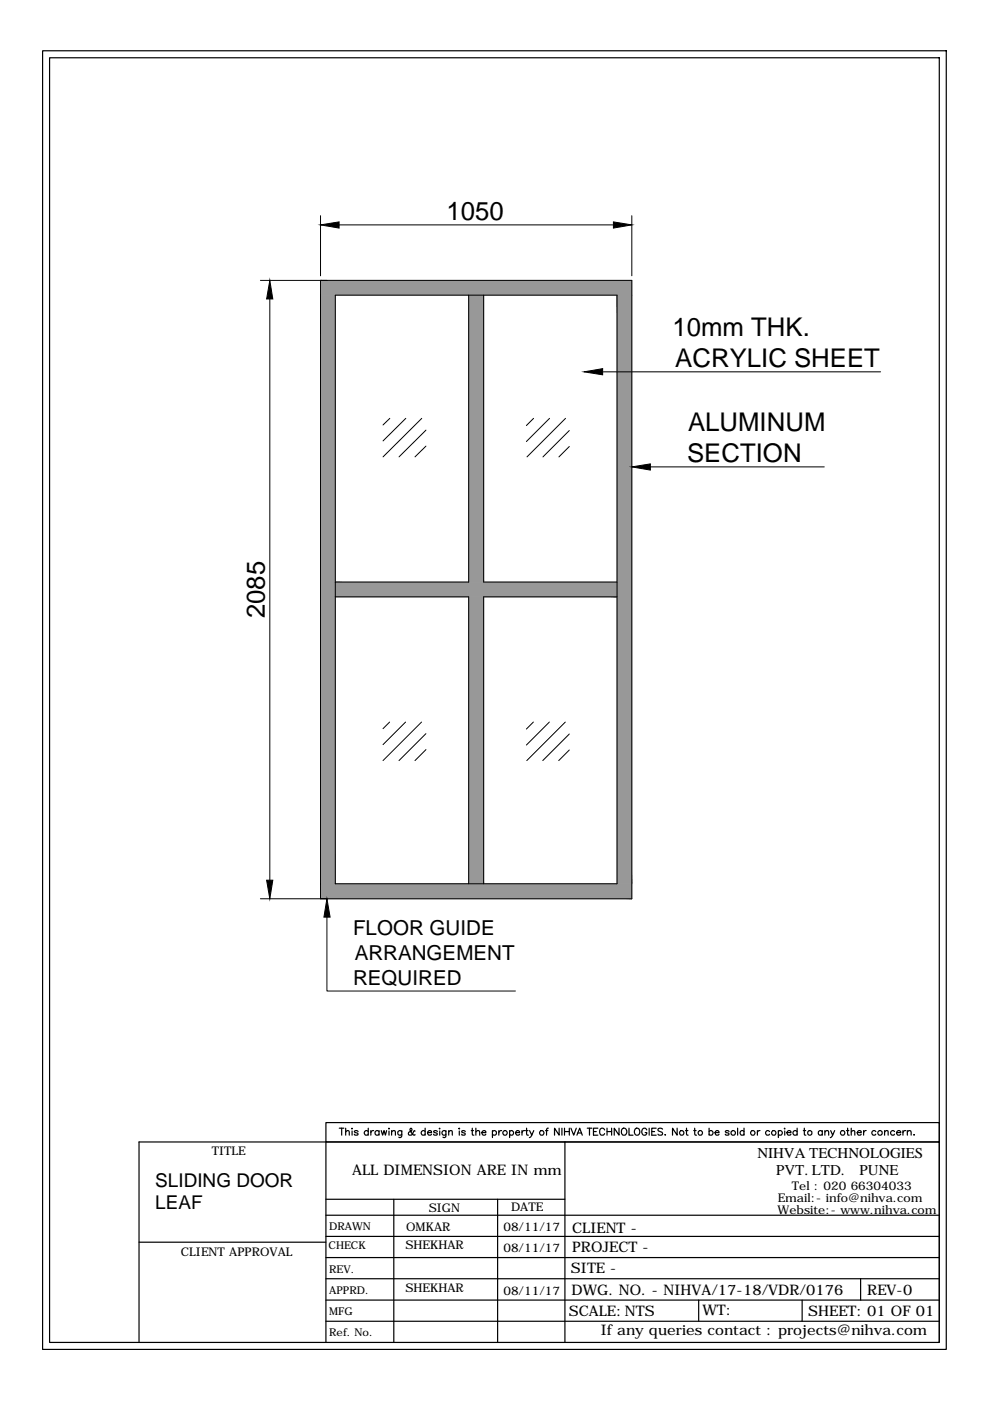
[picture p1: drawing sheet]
<svg xmlns="http://www.w3.org/2000/svg" width="210mm" height="297mm" viewBox="0 0 210 297" stroke-linecap="round" stroke-linejoin="round" font-family="sans-serif">
<!-- layer: 0 -->
<g fill="#989898" stroke="#989898" stroke-width=".21">
<path d="M68 59.5v3.1h66zM68 59.5h66v3.1z"/>
<path d="M130.8 62.6v124.8h3.2zM130.8 62.6h3.2v124.8z"/>
<path d="M68 62.6v124.8h3.1zM68 62.6h3.1v124.8z"/>
<path d="M68 187.4v3.2h66zM68 187.4h66v3.2z"/>
<path d="M99.4 62.6v60.8h3.1zM99.4 62.6h3.1v60.8z"/>
<path d="M71.1 123.4v3.1h59.7zM71.1 123.4h59.7v3.1z"/>
<path d="M99.4 126.5v60.9h3.1zM99.4 126.5h3.1v60.9z"/>
</g>
<g fill="none" stroke="#000" stroke-width=".21">
<path d="M55.2 59.5h78.8v131.1h-78.8M68 45.7v12.8M68 59.5v131.1M71.9 47.7h58.2M134 45.7v12.8M57.2 63.4v123.2M71.1 62.6h59.7v124.8h-59.7zM99.4 62.6v60.8h-28.3M102.5 62.6v60.8h28.3M127.8 78.8h58.9M82.6 88.7l-1.4 1.4M86 88.7l-4.8 4.8"/>
<path d="M89.4 88.7l-8.2 8.2M90.3 91.2l-5.7 5.7M90.3 94.6l-2.3 2.3M113.1 88.7l-1.5 1.5M116.5 88.7l-4.9 4.9M119.9 88.7l-8.2 8.2M120.7 91.3l-5.6 5.6M120.7 94.7l-2.2 2.2M137.9 99h36.9M71.1 126.5h28.3v60.9M130.8 126.5h-28.3v60.9M82.6 153.1l-1.4 1.4"/>
<path d="M86 153.1l-4.8 4.8M89.4 153.1l-8.2 8.2M90.3 155.5l-5.7 5.8M90.3 158.9l-2.3 2.4M113.1 153.1l-1.5 1.5M116.5 153.1l-4.9 4.9M119.9 153.1l-8.2 8.2M120.7 155.6l-5.6 5.7M120.7 159l-2.2 2.3M69.3 194.5v15.6h40"/>
</g>
<path d="M68 47.7l3.9-.7v1.4zM130.1 47l3.9 .7-3.9 .7zM57.2 59.5l.6 3.9h-1.3zM123.8 78.8l4-.6v1.3zM134 99l3.9-.6v1.3zM56.5 186.6h1.3l-.6 4zM69.3 190.6l.7 3.9h-1.3z" fill="#000" stroke="#000" stroke-width=".21"/>
<g fill="none" stroke="#000" stroke-width=".25">
<path d="M9 10.8h191.6v275.3h-191.6zM10.5 12.2h188.7v272.4h-188.7zM71.9 239.2h1M72.4 239.2v1.5M73.3 239.2v1.5M74.6 239.2v.2zM74.6 239.8v.9M75.9 239.9l-.3-.2-.5 .2 .7 .4v.3h-.6l-.1-.1M78.1 239.9a.47 .47 0 0 0-.7-.1 .47 .47 0 0 0 0 .7 .47 .47 0 0 0 .7 0M78.1 239.2v1.5M78.6 239.7v1M79.2 239.7l-.4 .1-.2 .3"/>
<path d="M80.4 239.9a.47 .47 0 0 0-.7-.1 .47 .47 0 0 0 0 .7 .47 .47 0 0 0 .7 0M80.4 239.7v1M80.8 239.7l.3 1 .3-1 .3 1 .3-1M82.5 239.2v.2zM82.5 239.8v.9M83 239.7v1M85.2 239.7l-.1 1.4-.2 .1-.3-.1M85.2 239.9a.47 .47 0 0 0-.7-.1 .47 .47 0 0 0 0 .7 .47 .47 0 0 0 .7 0M88 239.8l-.1-.1-.1 .1-.2 .5a.53 .53 0 0 1-.5 .4 .53 .53 0 0 1-.5-.3v-.3l.7-.5-.2-.4-.2 .2 .2 .6 .5 .6h.4M90.1 239.9a.47 .47 0 0 0-.7-.1 .47 .47 0 0 0 0 .7 .47 .47 0 0 0 .7 0M90.1 239.2v1.5M92.7 239.9l-.3-.2-.5 .2 .7 .4v.3h-.6l-.1-.1"/>
<path d="M93.2 239.2v.2zM93.2 239.8v.9M94.5 239.7v1.4l-.2 .1-.4-.1M94.5 239.9a.47 .47 0 0 0-.7-.1 .47 .47 0 0 0 0 .7 .47 .47 0 0 0 .7 0M95.1 239.7v1M97.4 239.2v.2zM97.4 239.8v.9M98.7 239.9l-.1-.1a.44 .44 0 0 0-.7 .1l.8 .5-.3 .3-.5-.1v-.1M99.9 239.7h.5M100.1 239.2l.1 1.4 .3 .1M100.9 239.2v1.5M104.4 239.9a.47 .47 0 0 1 .7-.1 .47 .47 0 0 1 0 .7 .47 .47 0 0 1-.7 0"/>
<path d="M104.4 239.7v1.5M105.8 239.7v1M106.4 239.7l-.4 .1-.2 .3M108 239.9a.47 .47 0 0 1 .7-.1 .47 .47 0 0 1 0 .7 .47 .47 0 0 1-.7 0M108 239.7v1.5M110.7 239.7v1M111.2 239.7l-.3 .1-.2 .3M111.4 239.7h.5M111.6 239.2v1.2l.1 .2 .3 .1M112.3 239.7l.4 1 .5-1M115.7 239.7h.5M116.3 239.2l-.3 .1-.1 .2v1.2"/>
<path d="M118.5 239.2v1.5l-.9-1.5v1.5M119.1 239.2v1.5M119.7 239.2v1.5M119.7 239.9h1M120.7 239.2v1.5M121 239.2l.6 1.5 .6-1.5M124.5 239.2h1M125 239.2v1.5M125.8 239.9h.6M126.8 239.2h-1v1.5h1M128.2 239.6a.6 .6 0 0 0-.8-.3 .6 .6 0 0 0-.3 .8 .55 .55 0 0 0 .5 .6 .55 .55 0 0 0 .6-.4M128.7 239.9h1"/>
<path d="M128.7 239.2v1.5M129.7 239.2v1.5M131.2 239.2v1.5l-1-1.5v1.5M131.9 239.4a.72 .72 0 0 1 1 .2 .72 .72 0 0 1-.3 1 .73 .73 0 0 1-.8-.3 .73 .73 0 0 1 .1-.9zM133.4 239.2v1.5h.8M134.6 239.4a.69 .69 0 0 1 1 .1 .69 .69 0 0 1-.1 1 .69 .69 0 0 1-1-.1 .69 .69 0 0 1 .1-1zM137.1 239.6a.54 .54 0 0 0-.6-.4 .54 .54 0 0 0-.4 .6v.3a.53 .53 0 0 0 .5 .6 .53 .53 0 0 0 .5-.6h-.3M137.6 239.2v1.5M138.2 239.9h.6M139.1 239.2h-.9v1.5h.9M140.5 239.4a.54 .54 0 0 0-.6-.2 .54 .54 0 0 0-.4 .4l1 .7-.2 .3h-.7l-.1-.1M143.6 239.2v1.5l-1-1.5v1.5"/>
<path d="M145.3 239.7h.6M145.6 239.2v1.2v.2l.3 .1M147.1 239.7h.5M147.3 239.2v1.2l.1 .2 .3 .1M150.3 239.9a.47 .47 0 0 1 .7-.1 .47 .47 0 0 1 0 .7 .47 .47 0 0 1-.7 0M150.3 239.2v1.5M154.6 239.9l-.3-.2-.5 .2 .7 .4v.3h-.6l-.1-.1M156.4 239.2v1.5M157.7 239.9a.47 .47 0 0 0-.6-.1 .47 .47 0 0 0 0 .7 .47 .47 0 0 0 .6 0M157.7 239.2v1.5M160.6 239.7v1M161.1 239.7l-.5 .2v.2"/>
<path d="M163.2 239.9a.47 .47 0 0 0-.7-.1 .47 .47 0 0 0 0 .7 .47 .47 0 0 0 .7 0M165 239.9a.47 .47 0 0 1 .7-.1 .47 .47 0 0 1 0 .7 .47 .47 0 0 1-.7 0M165 239.7v1.5M166.4 239.2v.2zM166.4 239.8v.9M169 239.9a.49 .49 0 0 0-.7-.1 .49 .49 0 0 0 0 .8 .49 .49 0 0 0 .7-.1M169 239.2v1.5M170.3 239.7h.5M170.5 239.2l.1 1.4 .3 .1M174.3 239.9a.47 .47 0 0 0-.7-.1 .47 .47 0 0 0 0 .7 .47 .47 0 0 0 .7 0M174.3 239.7v1M174.9 239.7v1"/>
<path d="M176.1 239.7l.4 1 .5-1M179.5 239.7h.5M179.7 239.2l.1 1.4 .3 .1M180.5 239.2v1.5M183.1 239.7v1M183.7 239.7l-.4 .1-.2 .3M185.7 239.9a.47 .47 0 0 0-.7-.1 .47 .47 0 0 0 0 .7 .47 .47 0 0 0 .7 0M187.6 239.7v1M189.7 239.9a.47 .47 0 0 0-.7-.1 .47 .47 0 0 0 0 .7 .47 .47 0 0 0 .7 0M191.4 239.7v1M192 239.7l-.3 .1-.3 .3M192.4 239.7v1"/>
<path d="M69.1 257.7h130.1M69.1 242.1v42.5M69.1 254.3h50.7M73.3 240l.3-.3 .4 .1 .1 .9M83 240l.4-.3 .3 .1 .1 .9M83.5 254.3v30.3M90.6 240.1h.9a.45 .45 0 0 0-.6-.4 .45 .45 0 0 0-.2 .8l.3 .2 .5-.2M95.1 240l.4-.3 .4 .1v.9M100.9 240l.3-.3 .4 .1 .1 .9M102.2 240.1h.8a.45 .45 0 0 0-.6-.4 .45 .45 0 0 0-.2 .8l.3 .2 .5-.2M105.5 254.3v30.3M109.3 240.1h.9a.45 .45 0 0 0-.7-.4 .45 .45 0 0 0-.1 .8l.3 .2 .3-.1 .2-.1"/>
<path d="M112.7 240.7l-.5 .5M119.8 242.1v42.5M122.3 240.7l.6-1.5 .6 1.5M122.5 240.2h.7M141 240.6v.1zM151.6 240.1h.9a.45 .45 0 0 0-.7-.4 .45 .45 0 0 0-.1 .8l.2 .2 .4-.1 .2-.1M166.8 240.1h.9a.45 .45 0 0 0-.6-.4 .45 .45 0 0 0-.2 .8l.3 .2 .5-.2M174.9 240l.4-.3 .3 .1 .1 .9M176.5 240.7l-.5 .5M180.5 240l.3-.3 .4 .1v.9M181.8 240.1h.8a.45 .45 0 0 0-.6-.4 .45 .45 0 0 0-.2 .8l.3 .2 .5-.2M187.6 240l.3-.3 .4 .1v.9"/>
<path d="M190.1 240.1h.9a.48 .48 0 0 0-.7-.3 .48 .48 0 0 0-.2 .7 .48 .48 0 0 0 .7 .1l.2-.1M192.4 240l.3-.3 .4 .1 .1 .9M193.8 240.6v.1zM29.5 263.4h39.6M69.1 271.1h130.1M69.1 266.6h130.1M69.1 262.1h130.1M69.1 275.6h130.1M148.1 275.6v4.5M170.1 275.6v4.5M182.5 271.1v4.5M29.5 284.6v-42.5h169.7h-130.1v-4.1h130.1v46.6"/>
<path d="M69.1 280.1h130.1"/>
<circle cx="107.1" cy="240.2" r=".48"/>
<circle cx="114.9" cy="240.2" r=".48"/>
<circle cx="144.5" cy="240.2" r=".48"/>
<circle cx="148.5" cy="240.2" r=".48"/>
<circle cx="155.4" cy="240.2" r=".49"/>
<circle cx="159.6" cy="240.2" r=".48"/>
<circle cx="164.1" cy="240.2" r=".48"/>
<circle cx="171.7" cy="240.2" r=".49"/>
<circle cx="178.7" cy="240.2" r=".48"/>
<circle cx="186.6" cy="240.2" r=".49"/>
</g>
<g font-size="5.5">
<text x="94.7" y="46.6">1050</text>
<text x="142.6" y="71.2">10mm THK.</text>
<text x="143.2" y="77.8">ACRYLIC SHEET</text>
<text x="145.9" y="91.3">ALUMINUM</text>
<text x="145.7" y="98">SECTION</text>
<text x="56.1" y="131.1" transform="rotate(-90 56.1 131.1)">2085</text>
</g>
<g font-size="4.4">
<text x="74.9" y="198.3">FLOOR GUIDE</text>
<text x="75.2" y="203.6">ARRANGEMENT</text>
<text x="74.9" y="208.9">REQUIRED</text>
</g>
<g font-size="4">
<text x="32.9" y="251.8">SLIDING DOOR</text>
<text x="32.9" y="256.3">LEAF</text>
</g>
<g font-size="3.2">
<text x="160.6" y="245.6">NIHVA TECHNOLOGIES</text>
<text x="164.5" y="249.2">PVT. LTD.</text>
<text x="182.3" y="249.2">PUNE</text>
</g>
<g font-size="3.1">
<text x="74.6" y="249.1">ALL DIMENSION ARE IN mm</text>
<text x="121.3" y="261.3">CLIENT -</text>
<text x="121" y="270">SITE -</text>
<text x="121.3" y="265.5">PROJECT -</text>
<text x="121.2" y="274.5">DWG. NO. - NIHVA/17-18/VDR/0176</text>
<text x="183.9" y="274.5">REV-0</text>
<text x="120.6" y="278.9">SCALE:NTS</text>
<text x="148.9" y="278.9">WT:</text>
<text x="171.4" y="278.9">SHEET: 01 OF 01</text>
<text x="127.4" y="283.1">If any queries contact : projects@nihva.com</text>
</g>
<g font-size="2.5">
<text x="44.9" y="244.9">TITLE</text>
<text x="90.9" y="257">SIGN</text>
<text x="108.3" y="256.8">DATE</text>
<text x="164.9" y="257.4">Website:- www.nihva.com</text>
<text x="164.9" y="254.9">Email:- info@nihva.com</text>
<text x="167.9" y="252.4">Tel : 020 66304033</text>
<text x="86.1" y="261">OMKAR</text>
<text x="106.7" y="261">08/11/17</text>
<text x="38.4" y="266.3">CLIENT APPROVAL</text>
<text x="86" y="264.9">SHEKHAR</text>
<text x="106.7" y="265.4">08/11/17</text>
<text x="86" y="273.9">SHEKHAR</text>
<text x="106.7" y="274.5">08/11/17</text>
</g>
<g font-size="2.3">
<text x="69.8" y="260.8">DRAWN</text>
<text x="69.7" y="264.8">CHECK</text>
<text x="69.8" y="269.8">REV.</text>
<text x="69.8" y="274.3">APPRD.</text>
<text x="69.8" y="278.8">MFG</text>
<text x="69.8" y="283.4">Ref. No.</text>
</g>
</svg>
